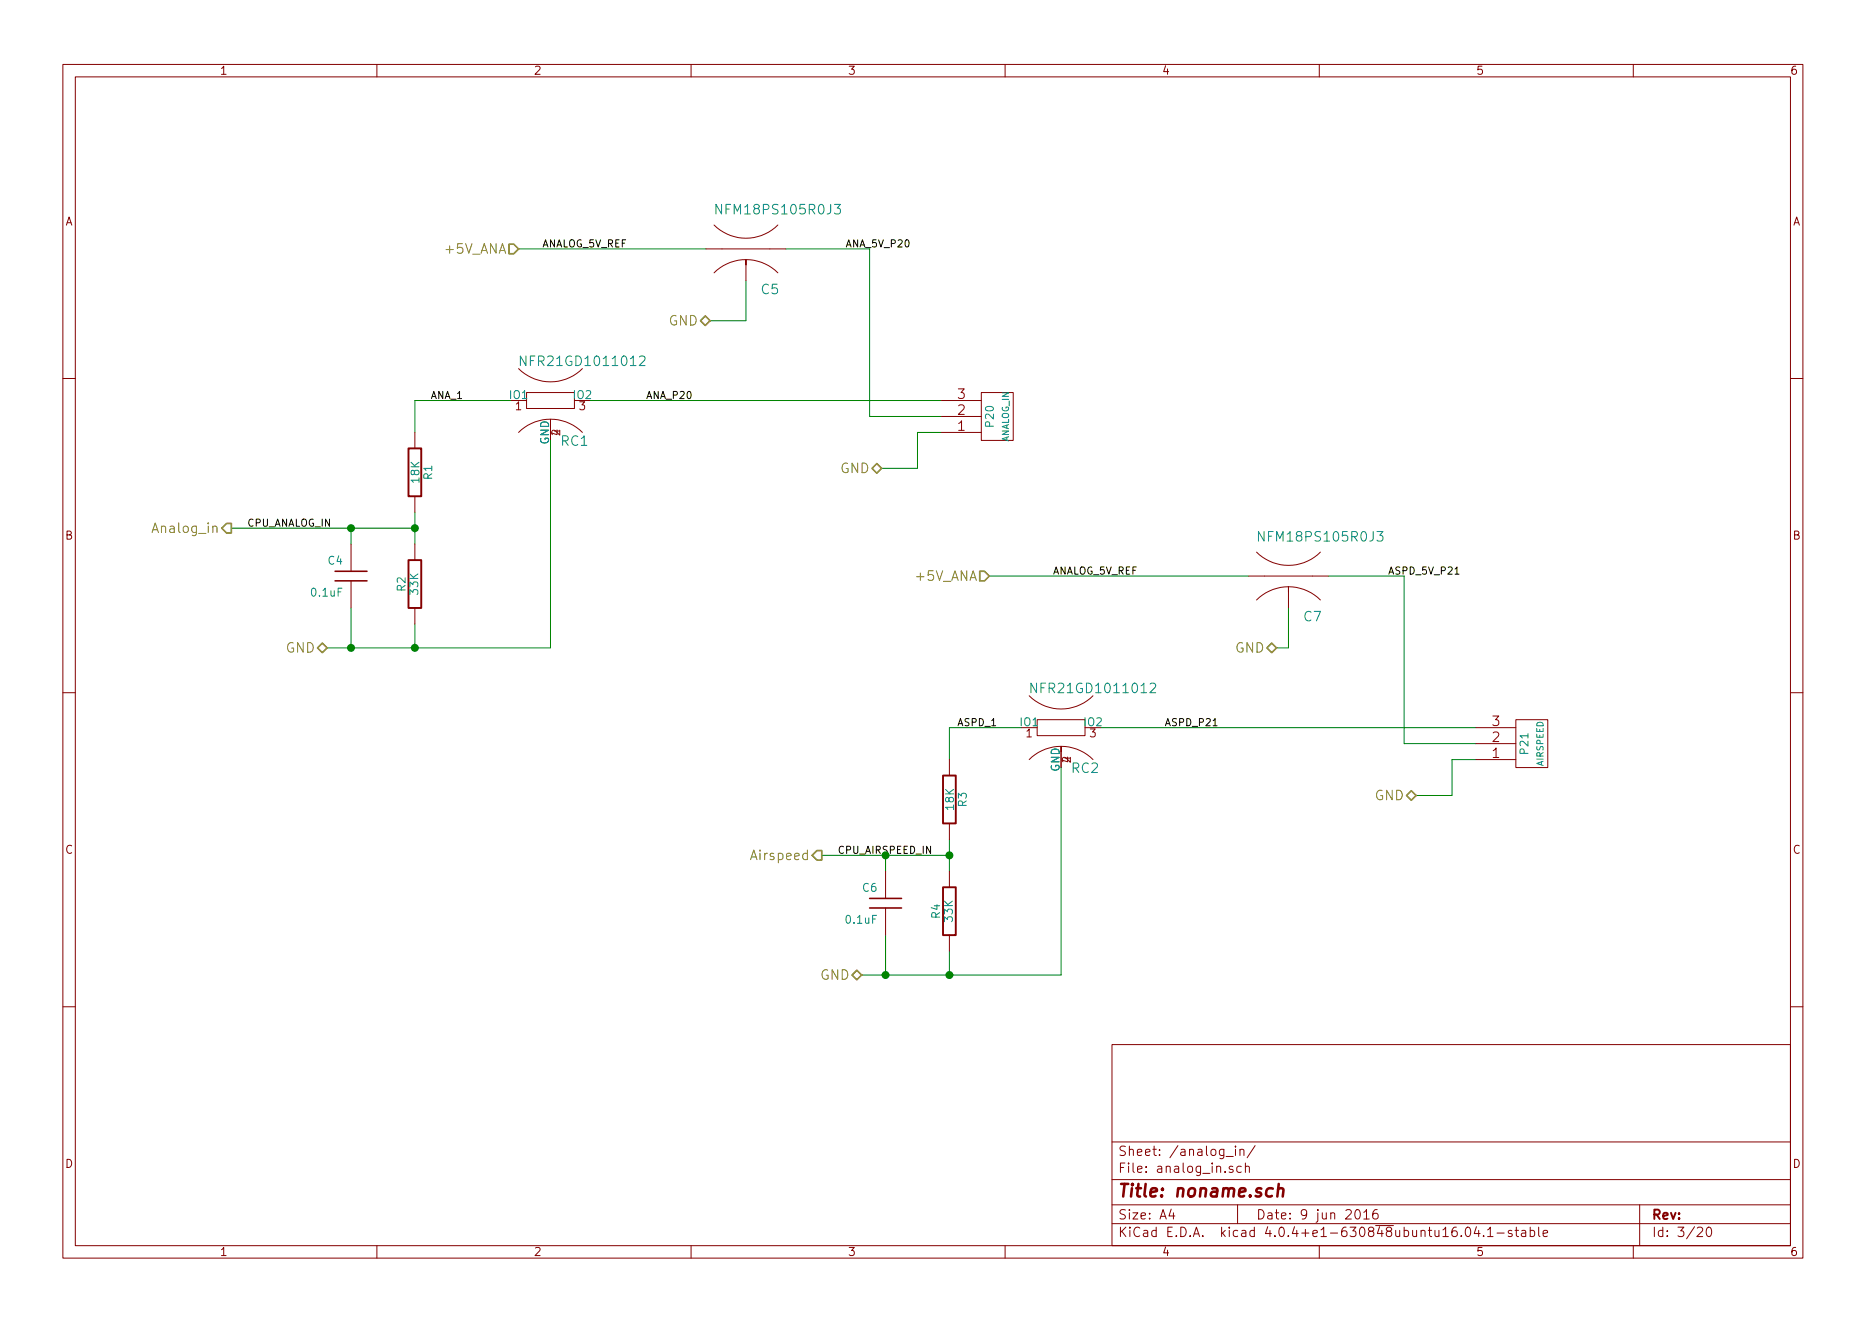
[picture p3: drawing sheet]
<svg xmlns="http://www.w3.org/2000/svg" width="297mm" height="210mm" viewBox="0 0 297 210" stroke-linecap="round" stroke-linejoin="round" font-family="sans-serif">
<g fill="none" stroke="#840000" stroke-width=".16">
<path d="M10 10.3h277v189.9h-277zM12 12.2h273v186.1h-273zM60 10.3v1.9M110 10.3v1.9M160 10.3v1.9M210 10.3v1.9M260 10.3v1.9M112.4 39.6h12.7M113.7 35.8a7.2 7.2 0 0 0 10.1 0M82.5 58.7a7.2 7.2 0 0 0 10.2 0M113.7 43.4a7.2 7.2 0 0 1 10.1 0M118.7 42.2v-.9v.9"/>
<path d="M118.7 42.2v2.5M10 60.2h2M66 68.8v2.6M66 79v2.5M82.5 68.8a7.2 7.2 0 0 1 10.2 0M83.8 62.5h7.6v2.5h-7.6zM149.9 68.8h6.3M149.9 66.3h6.3M149.9 63.7h6.3M156.2 62.5h5.1v7.6h-5.1zM285 60.2h2M55.9 86.6v4.3"/>
<path d="M55.9 92.5v4.3M66 86.6v2.5M66 96.8v2.5M198.8 91.7h12.7M200 95.5a7.2 7.2 0 0 1 10.2 0M200 87.9a7.2 7.2 0 0 0 10.2 0M205.1 94.2v-.8v.8M205.1 94.2v2.6M10 110.3h2M163.8 110.7a7.2 7.2 0 0 0 10.2 0M165.1 114.5h7.6v2.6h-7.6zM234.9 118.4h6.4"/>
<path d="M234.9 115.8h6.4M241.3 114.5h5.1v7.7h-5.1zM285 110.3h2M141 138.7v4.3M151.1 120.9v2.5M151.1 131.1v2.5M151.1 138.7v2.5M163.8 120.9a7.2 7.2 0 0 1 10.2 0M234.9 120.9h6.4M141 144.5v4.3M151.1 148.8v2.6M10 160.2h2"/>
<path d="M177 166.3h108v32h-108zM285 160.2h2M60 198.3v1.9M110 198.3v1.9M160 198.3v1.9M177 194.8h108M177 191.8h108M177 187.8h108M177 181.8h108M186.4 192.5l-.3 1h.9M186.8 193v1M195.2 184.1h1.1"/>
<path d="M196.2 185.7a.37 .37 0 0 0-.5 .1v.2l.5 .2 .1 .1-.2 .3-.4-.1M196.7 182.4v.2M196.7 182.9v1M197 191.8v3M197.4 183.1l.2-.2 .4 .1v.9M197.4 182.9v1M197.6 185.7l-.4-.1-.3 .3 .1 .6 .2 .1 .4-.1M198.2 185.7l.3-.1 .3 .1 .1 .9M198.2 185.1v1.5M199.8 182.3l-1.3 2M210 198.3v1.9M215.9 192.6a.34 .34 0 0 1 .6 .2 .77 .77 0 0 1-.5 1.2 .97 .97 0 0 1-.1-1.4z"/>
<path d="M217.1 193l.4-.5v1.5M217.1 194h.9M219.2 192.5a.59 .59 0 0 0-.7 .7l.1 .7 .2 .1 .5-.1 .1-.5-.2-.2-.4-.1-.3 .3M233.4 195.5a.35 .35 0 0 1 .4-.2 .35 .35 0 0 1 .2 .3 .77 .77 0 0 1-.4 1.2l-.2-.1a1.2 1.2 0 0 1 0-1.2zM235 195.2l-.3 1.1h.9M235.4 195.8v1M236.2 196.7v.1M236.8 195.8l.4-.5v1.5M236.8 196.8h.9M238.3 196.3h1.1M240.7 195.9a.37 .37 0 0 0-.6 .1l.1 .3 .5 .1v.1l-.2 .3-.4-.1M241.2 195.8h.5"/>
<path d="M241.4 195.3v1.3l.3 .2M242.2 195.9h.6l.1 .9M242.9 196.2l-.5 .1-.2 .2v.2l.2 .1 .5-.1M243.6 195.9a.48 .48 0 0 1 .6 .1v.7a.48 .48 0 0 1-.6 0M243.6 195.3v1.5M244.9 195.3v1.3l.2 .2M245.6 196.3l.8-.1-.1-.3-.4-.1-.3 .2 .1 .7h.6M260 198.3v1.9M261 191.8v6.5M270.2 195.5l.2-.2 .5 .1a.37 .37 0 0 1 .1 .6l-.9 .8h.9M271.8 195.5a.35 .35 0 0 1 .3-.2 .35 .35 0 0 1 .3 .3 .77 .77 0 0 1-.4 1.2l-.2-.1a1.2 1.2 0 0 1 0-1.2z"/>
</g>
<path d="M203.5 189.3a.52 .52 0 0 1 .8 .1l-.1 1M203.6 188.4l-.3 2" fill="none" stroke="#840000" stroke-width=".41"/>
<path d="M231.6 91.4h.7M193.1 115.5h.7" fill="none" stroke="#000" stroke-width=".16"/>
<path d="M114.9 32.5v1.6l-.9-1.6v1.6M132.8 32.5h1l-.5 .6 .3 .1 .2 .2-.1 .5-.2 .2h-.5l-.2-.2M83.7 56.7v1.5l-.9-1.5v1.5M101.8 56.8l.2-.1h.4l.2 .1 .1 .3-.1 .2-.8 .9h.9M201.2 84.6v1.5l-.9-1.5v1.5M219.2 84.6h.9l-.5 .6 .4 .1 .1 .2v.5l-.3 .1h-.4l-.2-.1M165 108.7v1.6l-.9-1.6v1.6M183.1 108.9l.2-.2h.4l.2 .2 .1 .3-.1 .2-.9 .9h1" fill="none" stroke="#008484" stroke-width=".16"/>
<g fill="none" stroke="#008400" stroke-width=".16">
<path d="M82.5 39.6h29.9M125.1 39.6h13.3v26.7h11.5M118.7 44.7v6.3h-5.7M81.3 63.7h-15.3v5.1M87.6 70.1v33h-35.5M94 63.7h55.9M149.9 68.8h-3.9v5.7h-5.7M36.8 84.1h29.2M55.9 84.1v2.5M55.9 96.8v6.3M66 81.5v5.1M66 99.3v3.8"/>
<path d="M157.5 91.7h41.3M205.1 96.8v6.3h-1.9M211.5 91.7h12v26.7h11.4M162.6 115.8h-11.5v5.1M175.3 115.8h59.6M130.8 136.1h20.3M141 136.1v2.6M151.1 133.6v5.1M168.9 122.2v33h-31.7M234.9 120.9h-3.8v5.7h-5.7M141 148.8v6.4M151.1 151.4v3.8"/>
</g>
<g fill="#008400" stroke="#008400" stroke-width=".25">
<circle cx="141" cy="155.2" r=".51"/>
<circle cx="55.9" cy="103.1" r=".51"/>
<circle cx="141" cy="136.1" r=".51"/>
<circle cx="151.1" cy="155.2" r=".51"/>
<circle cx="151.1" cy="136.1" r=".51"/>
<circle cx="66" cy="84.1" r=".51"/>
<circle cx="66" cy="103.1" r=".51"/>
<circle cx="55.9" cy="84.1" r=".51"/>
</g>
<path d="M81 38.9h.8l.7 .7-.7 .8h-.8zM111.5 51l.8-.7 .7 .7-.7 .8zM138.8 74.5l.8-.7 .7 .7-.7 .8zM36.1 83.3h.7v1.5h-.7l-.8-.7zM156 90.9h.7l.8 .8-.8 .8h-.7zM50.5 103.1l.8-.7 .8 .7-.8 .8zM201.7 103.1l.7-.7 .8 .7-.8 .8zM130 135.4h.8v1.5h-.8l-.7-.8zM223.9 126.6l.8-.7 .7 .7-.7 .8zM135.6 155.2l.8-.8 .8 .8-.8 .8z" fill="none" stroke="#848400" stroke-width=".25"/>
<path d="M65 71.4h2.1v7.6h-2.1zM65 89.1h2.1v7.7h-2.1zM150.1 123.4h2v7.7h-2zM150.1 141.2h2v7.6h-2z" fill="none" stroke="#840000" stroke-width=".3"/>
<path d="M53.3 92.5h5.1M53.3 90.9h5.1M138.4 144.5h5.1M138.4 143h5.1" fill="none" stroke="#840000" stroke-width=".25"/>
<text font-size="2.8" fill="#840000" x="178" y="190.5">Title: noname.sch</text>
<g font-size="2.1" fill="#008484">
<text x="114.6" y="34.1">NFM18PS105R0J3</text>
<text x="121.2" y="46.8">C5</text>
<text x="83.6" y="58.3">NFR21GD1011012</text>
<text x="89.3" y="71">RC1</text>
<text x="201" y="86.2">NFM18PS105R0J3</text>
<text x="207.6" y="98.9">C7</text>
<text x="164.9" y="110.3">NFR21GD1011012</text>
<text x="170.6" y="123">RC2</text>
</g>
<g font-size="2.1" fill="#848400">
<text x="71" y="40.4">+5V_ANA</text>
<text x="106.4" y="51.8">GND</text>
<text x="133.7" y="75.3">GND</text>
<text x="24.6" y="84.8">Analog_in</text>
<text x="145.9" y="92.5">+5V_ANA</text>
<text x="45.4" y="103.9">GND</text>
<text x="196.5" y="103.9">GND</text>
<text x="218.8" y="127.4">GND</text>
<text x="119.8" y="136.9">Airspeed</text>
<text x="130.5" y="156">GND</text>
</g>
<g font-size="2.1" fill="#840000">
<text x="152.5" y="63.5">3</text>
<text x="152.5" y="68.6">1</text>
<text x="152.5" y="66">2</text>
<text x="237.5" y="118.1">2</text>
<text x="237.5" y="115.6">3</text>
<text x="237.5" y="120.6">1</text>
<text x="178" y="184">Sheet: /analog_in/</text>
<text x="178" y="186.7">File: analog_in.sch</text>
<text x="178" y="196.9">KiCad E.D.A. kicad 4.0.4+e1-630848ubuntu16.04.1-stable</text>
<text x="178" y="194.1">Size: A4</text>
<text x="200" y="194.1">Date: 9 jun 2016</text>
<text x="263" y="194.1">Rev:</text>
<text x="263" y="196.9">Id: 3/20</text>
</g>
<g font-size="1.8" fill="#840000">
<text x="35" y="11.9">1</text>
<text x="85" y="11.9">2</text>
<text x="135" y="11.9">3</text>
<text x="185" y="11.9">4</text>
<text x="235" y="11.9">5</text>
<text x="285" y="11.9">6</text>
<text x="10.4" y="35.9">A</text>
<text x="285.4" y="35.9">A</text>
<text x="82.1" y="65.3">1</text>
<text x="92.2" y="65.3">3</text>
<text x="89.2" y="69.3" transform="rotate(-90 89.2 69.3)">2</text>
<text x="10.4" y="85.9">B</text>
<text x="285.4" y="85.9">B</text>
<text x="163.3" y="117.3">1</text>
<text x="173.5" y="117.3">3</text>
<text x="170.4" y="121.4" transform="rotate(-90 170.4 121.4)">2</text>
<text x="10.4" y="135.9">C</text>
<text x="285.4" y="135.9">C</text>
<text x="10.4" y="185.9">D</text>
<text x="285.4" y="185.9">D</text>
<text x="35" y="199.9">1</text>
<text x="85" y="199.9">2</text>
<text x="135" y="199.9">3</text>
<text x="185" y="199.9">4</text>
<text x="235" y="199.9">5</text>
<text x="285" y="199.9">6</text>
</g>
<g font-size="1.8" fill="#008484">
<text x="81.1" y="63.5">IO1</text>
<text x="91.3" y="63.5">IO2</text>
<text x="87.4" y="70.8" transform="rotate(-90 87.4 70.8)">GND</text>
<text x="158.2" y="67.9" transform="rotate(-90 158.2 67.9)">P20</text>
<text x="66.8" y="76.8" transform="rotate(-90 66.8 76.8)">18K</text>
<text x="68.8" y="76.3" transform="rotate(-90 68.8 76.3)">R1</text>
<text x="52.2" y="89.9">C4</text>
<text x="49.7" y="94.9">0.1uF</text>
<text x="64.5" y="94.1" transform="rotate(-90 64.5 94.1)">R2</text>
<text x="66.6" y="94.6" transform="rotate(-90 66.6 94.6)">33K</text>
<text x="162.4" y="115.6">IO1</text>
<text x="172.6" y="115.6">IO2</text>
<text x="243.3" y="119.9" transform="rotate(-90 243.3 119.9)">P21</text>
<text x="168.7" y="122.9" transform="rotate(-90 168.7 122.9)">GND</text>
<text x="151.8" y="128.9" transform="rotate(-90 151.8 128.9)">18K</text>
<text x="153.9" y="128.4" transform="rotate(-90 153.9 128.4)">R3</text>
<text x="137.3" y="141.9">C6</text>
<text x="134.7" y="147">0.1uF</text>
<text x="149.6" y="146.1" transform="rotate(-90 149.6 146.1)">R4</text>
<text x="151.7" y="146.7" transform="rotate(-90 151.7 146.7)">33K</text>
</g>
<g font-size="1.6">
<text x="86.4" y="39.4">ANALOG_5V_REF</text>
<text x="134.6" y="39.4">ANA_5V_P20</text>
<text x="68.6" y="63.5">ANA_1</text>
<text x="102.9" y="63.5">ANA_P20</text>
<text x="39.4" y="83.8">CPU_ANALOG_IN</text>
<text x="167.6" y="91.4">ANALOG_5V_REF</text>
<text x="221" y="91.4">ASPD_5V_P21</text>
<text x="152.4" y="115.6">ASPD_1</text>
<text x="185.4" y="115.6">ASPD_P21</text>
<text x="133.3" y="135.9">CPU_AIRSPEED_IN</text>
</g>
<g font-size="1.4" fill="#008484">
<text x="160.6" y="70.5" transform="rotate(-90 160.6 70.5)">ANALOG_IN</text>
<text x="245.7" y="122" transform="rotate(-90 245.7 122)">AIRSPEED</text>
</g>
</svg>
